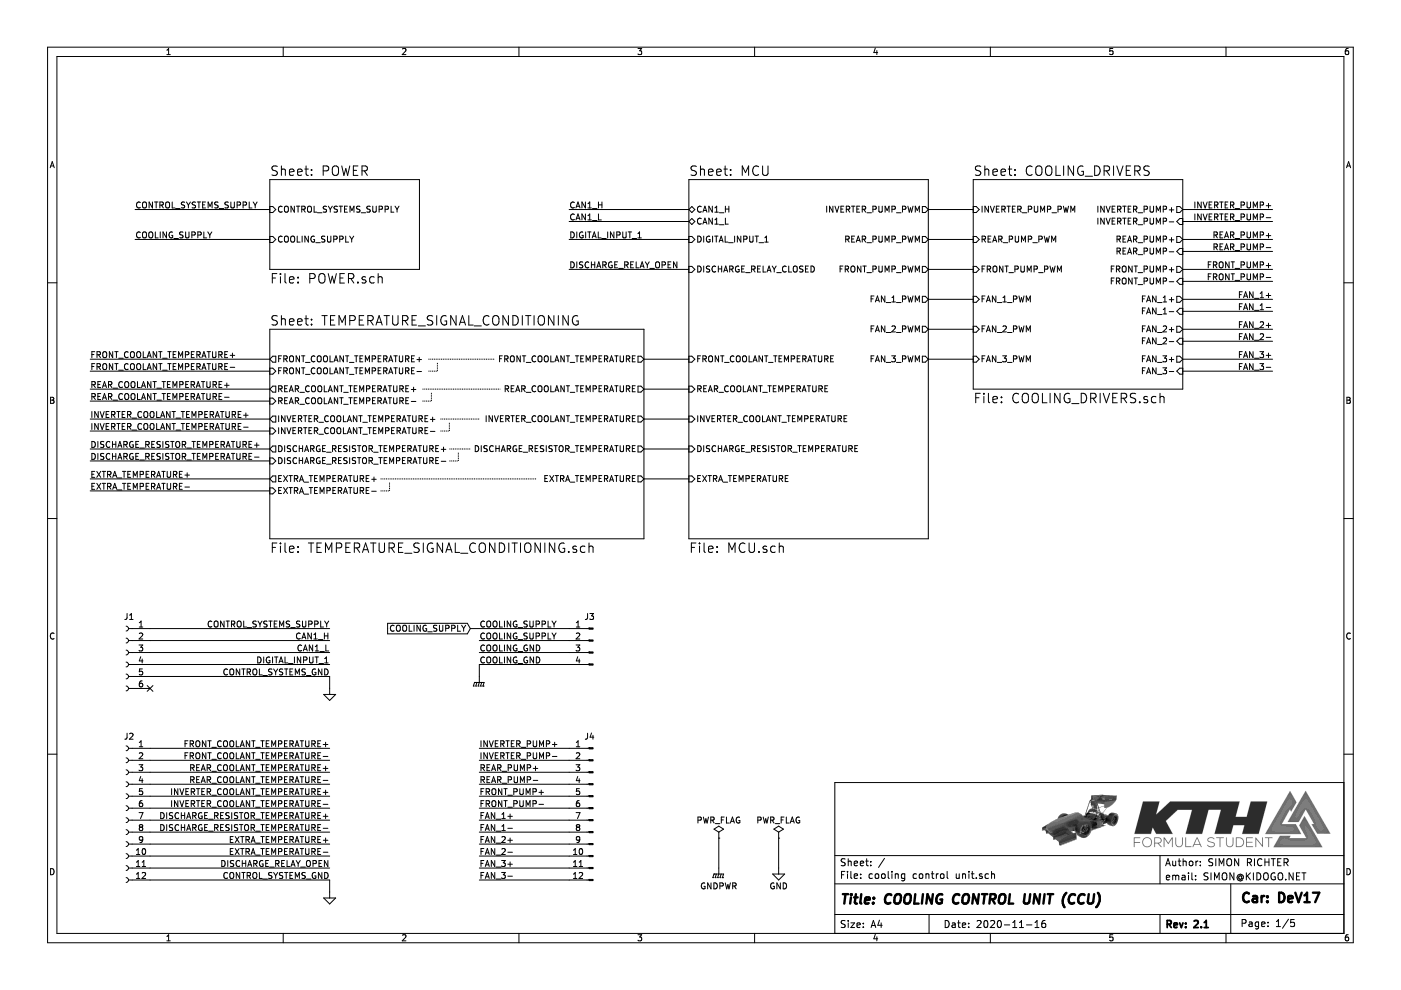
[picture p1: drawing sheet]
EESchema Schematic File Version 4
LIBS:cooling control unit-cache
EELAYER 30 0
EELAYER END
$Descr A4 11693 8268
encoding utf-8
Sheet 1 5
Title "COOLING CONTROL UNIT (CCU)"
Date "2020-11-16"
Rev "2.1"
Comp "KTH FORMULA STUDENT"
Comment1 "DeV17"
Comment2 "SIMON RICHTER"
Comment3 "SIMON@KIDOGO.NET"
Comment4 ""
$EndDescr
Text Label 4750 1750 0    50   ~ 0
CAN1_H
Text Label 4750 1850 0    50   ~ 0
CAN1_L
Text Label 2750 5350 2    50   ~ 0
CAN1_H
Text Label 2750 5450 2    50   ~ 0
CAN1_L
Text Label 4750 2000 0    50   ~ 0
DIGITAL_INPUT_1
Text Label 4750 2250 0    50   ~ 0
DISCHARGE_RELAY_OPEN
Text Label 2750 5250 2    50   ~ 0
CONTROL_SYSTEMS_SUPPLY
Text Label 2750 7250 2    50   ~ 0
DISCHARGE_RELAY_OPEN
NoConn ~ 1250 5750
$Comp
L Connector:Conn_01x06_Female J1
U 1 1
P 1050 5450
F 0 "J1" H 1025 5750 50  0000 C CNN
F 1 "Conn_01x06_Female" H 1025 5800 50  0001 C CNN
F 2 "KTHFS:Wurth-MM_female_6" H 1050 5450 50  0001 C CNN
F 3 "~" H 1050 5450 50  0001 C CNN
	1    1050 5450
	-1   0    0    -1  
$EndComp
$Comp
L Connector:Conn_01x12_Female J2
U 1 1
P 1050 6750
F 0 "J2" H 1025 7350 50  0000 C CNN
F 1 "Conn_01x12_Female" H 1050 7425 50  0001 C CNN
F 2 "KTHFS:Wurth-MM_female_12" H 1050 6750 50  0001 C CNN
F 3 "~" H 1050 6750 50  0001 C CNN
	1    1050 6750
	-1   0    0    -1  
$EndComp
Text Label 2750 5550 2    50   ~ 0
DIGITAL_INPUT_1
$Comp
L power:GND #PWR026
U 1 1
P 2750 5750
F 0 "#PWR026" H 2750 5500 50  0001 C CNN
F 1 "GND" H 2755 5577 50  0001 C CNN
F 2 "" H 2750 5750 50  0001 C CNN
F 3 "" H 2750 5750 50  0001 C CNN
	1    2750 5750
	1    0    0    -1  
$EndComp
$Sheet
S 2250 2750 3125 1750
U 5E51BA4C
F0 "TEMPERATURE_SIGNAL_CONDITIONING" 79
F1 "TEMPERATURE_SIGNAL_CONDITIONING.sch" 79
F2 "FRONT_COOLANT_TEMPERATURE-" I L 2250 3100 50 
F3 "REAR_COOLANT_TEMPERATURE-" I L 2250 3350 50 
F4 "INVERTER_COOLANT_TEMPERATURE-" I L 2250 3600 50 
F5 "DISCHARGE_RESISTOR_TEMPERATURE-" I L 2250 3850 50 
F6 "EXTRA_TEMPERATURE-" I L 2250 4100 50 
F7 "INVERTER_COOLANT_TEMPERATURE" O R 5375 3500 50 
F8 "FRONT_COOLANT_TEMPERATURE" O R 5375 3000 50 
F9 "REAR_COOLANT_TEMPERATURE" O R 5375 3250 50 
F10 "DISCHARGE_RESISTOR_TEMPERATURE" O R 5375 3750 50 
F11 "EXTRA_TEMPERATURE" O R 5375 4000 50 
F12 "INVERTER_COOLANT_TEMPERATURE+" O L 2250 3500 50 
F13 "REAR_COOLANT_TEMPERATURE+" O L 2250 3250 50 
F14 "FRONT_COOLANT_TEMPERATURE+" O L 2250 3000 50 
F15 "DISCHARGE_RESISTOR_TEMPERATURE+" O L 2250 3750 50 
F16 "EXTRA_TEMPERATURE+" O L 2250 4000 50 
$EndSheet
$Comp
L Connector:Conn_01x04_Male J3
U 1 1
P 4950 5350
F 0 "J3" H 5025 5550 50  0000 R CNN
F 1 "Conn_01x04_Male" H 4950 5350 50  0001 R CNN
F 2 "KTHFS:Wurth-MPC4_male_angle_2x2" H 4950 5350 50  0001 C CNN
F 3 "~" H 4950 5350 50  0001 C CNN
	1    4950 5350
	-1   0    0    -1  
$EndComp
$Comp
L Connector:Conn_01x12_Male J4
U 1 1
P 4950 6750
F 0 "J4" H 5025 7350 50  0000 R CNN
F 1 "Conn_01x12_Male" H 5400 7425 50  0001 R CNN
F 2 "KTHFS:Wurth-WBT_2.0_male_angle_6x2" H 4950 6750 50  0001 C CNN
F 3 "~" H 4950 6750 50  0001 C CNN
	1    4950 6750
	-1   0    0    -1  
$EndComp
Text GLabel 3925 5250 0    50   Input ~ 0
COOLING_SUPPLY
$Sheet
S 8125 1500 1750 1750
U 5FAE23B8
F0 "COOLING_DRIVERS" 79
F1 "COOLING_DRIVERS.sch" 79
F2 "INVERTER_PUMP_PWM" I L 8125 1750 50 
F3 "REAR_PUMP_PWM" I L 8125 2000 50 
F4 "FRONT_PUMP_PWM" I L 8125 2250 50 
F5 "INVERTER_PUMP+" O R 9875 1750 50 
F6 "INVERTER_PUMP-" I R 9875 1850 50 
F7 "REAR_PUMP+" O R 9875 2000 50 
F8 "REAR_PUMP-" I R 9875 2100 50 
F9 "FRONT_PUMP+" O R 9875 2250 50 
F10 "FRONT_PUMP-" I R 9875 2350 50 
F11 "FAN_1-" I R 9875 2600 50 
F12 "FAN_2-" I R 9875 2850 50 
F13 "FAN_3-" I R 9875 3100 50 
F14 "FAN_1_PWM" I L 8125 2500 50 
F15 "FAN_2_PWM" I L 8125 2750 50 
F16 "FAN_3_PWM" I L 8125 3000 50 
F17 "FAN_1+" O R 9875 2500 50 
F18 "FAN_2+" O R 9875 2750 50 
F19 "FAN_3+" O R 9875 3000 50 
$EndSheet
Text Label 1125 1750 0    50   ~ 0
CONTROL_SYSTEMS_SUPPLY
$Sheet
S 2250 1500 1250 750 
U 5E4278FC
F0 "POWER" 79
F1 "POWER.sch" 79
F2 "CONTROL_SYSTEMS_SUPPLY" I L 2250 1750 50 
F3 "COOLING_SUPPLY" I L 2250 2000 50 
$EndSheet
Text Label 2750 5650 2    50   ~ 0
CONTROL_SYSTEMS_GND
Wire Wire Line
	2750 5650 2750 5750
Text Label 750  3000 0    50   ~ 0
FRONT_COOLANT_TEMPERATURE+
Text Label 750  3100 0    50   ~ 0
FRONT_COOLANT_TEMPERATURE-
Text Label 750  3250 0    50   ~ 0
REAR_COOLANT_TEMPERATURE+
Text Label 750  3350 0    50   ~ 0
REAR_COOLANT_TEMPERATURE-
Text Label 750  3500 0    50   ~ 0
INVERTER_COOLANT_TEMPERATURE+
Text Label 750  3600 0    50   ~ 0
INVERTER_COOLANT_TEMPERATURE-
Text Label 750  3750 0    50   ~ 0
DISCHARGE_RESISTOR_TEMPERATURE+
Text Label 750  3850 0    50   ~ 0
DISCHARGE_RESISTOR_TEMPERATURE-
Text Label 750  4000 0    50   ~ 0
EXTRA_TEMPERATURE+
Text Label 750  4100 0    50   ~ 0
EXTRA_TEMPERATURE-
Wire Wire Line
	750  3600 2250 3600
Wire Wire Line
	750  3500 2250 3500
Wire Wire Line
	750  3350 2250 3350
Wire Wire Line
	750  3250 2250 3250
Wire Wire Line
	750  3100 2250 3100
Wire Wire Line
	750  3000 2250 3000
Wire Wire Line
	750  3750 2250 3750
Wire Wire Line
	2250 3850 750  3850
Wire Wire Line
	750  4000 2250 4000
Wire Wire Line
	2250 4100 750  4100
Text Label 2750 6250 2    50   ~ 0
FRONT_COOLANT_TEMPERATURE+
Text Label 2750 6350 2    50   ~ 0
FRONT_COOLANT_TEMPERATURE-
Text Label 2750 6450 2    50   ~ 0
REAR_COOLANT_TEMPERATURE+
Text Label 2750 6550 2    50   ~ 0
REAR_COOLANT_TEMPERATURE-
Text Label 2750 6650 2    50   ~ 0
INVERTER_COOLANT_TEMPERATURE+
Text Label 2750 6750 2    50   ~ 0
INVERTER_COOLANT_TEMPERATURE-
Text Label 2750 6850 2    50   ~ 0
DISCHARGE_RESISTOR_TEMPERATURE+
Text Label 2750 6950 2    50   ~ 0
DISCHARGE_RESISTOR_TEMPERATURE-
Text Label 2750 7050 2    50   ~ 0
EXTRA_TEMPERATURE+
Text Label 2750 7150 2    50   ~ 0
EXTRA_TEMPERATURE-
Wire Wire Line
	2750 6750 1250 6750
Wire Wire Line
	2750 6650 1250 6650
Wire Wire Line
	2750 6550 1250 6550
Wire Wire Line
	2750 6450 1250 6450
Wire Wire Line
	2750 6350 1250 6350
Wire Wire Line
	2750 6250 1250 6250
Wire Wire Line
	2750 6850 1250 6850
Wire Wire Line
	1250 6950 2750 6950
Wire Wire Line
	2750 7050 1250 7050
Wire Wire Line
	1250 7150 2750 7150
Wire Wire Line
	1250 7250 2750 7250
$Comp
L power:GND #PWR0106
U 1 1
P 2750 7450
F 0 "#PWR0106" H 2750 7200 50  0001 C CNN
F 1 "GND" H 2755 7277 50  0001 C CNN
F 2 "" H 2750 7450 50  0001 C CNN
F 3 "" H 2750 7450 50  0001 C CNN
	1    2750 7450
	1    0    0    -1  
$EndComp
Text Label 2750 7350 2    50   ~ 0
CONTROL_SYSTEMS_GND
Wire Wire Line
	2750 7350 2750 7450
Wire Wire Line
	1250 7350 2750 7350
Wire Notes Line
	3575 3000 4125 3000
Wire Notes Line
	3525 3250 4175 3250
Wire Notes Line
	3575 3100 3650 3100
Wire Notes Line
	3650 3100 3650 3025
Wire Notes Line
	3525 3350 3600 3350
Wire Notes Line
	3600 3350 3600 3275
Wire Notes Line
	3675 3500 4000 3500
Wire Notes Line
	3675 3600 3750 3600
Wire Notes Line
	3750 3600 3750 3525
Wire Notes Line
	3750 3750 3925 3750
Wire Notes Line
	3750 3850 3825 3850
Wire Notes Line
	3825 3850 3825 3775
Wire Notes Line
	3175 4000 4475 4000
Wire Notes Line
	3175 4100 3250 4100
Wire Notes Line
	3250 4100 3250 4025
Wire Wire Line
	4750 2250 5750 2250
Wire Wire Line
	4750 2000 5750 2000
Wire Wire Line
	4750 1850 5750 1850
Wire Wire Line
	4750 1750 5750 1750
Text Label 4000 5250 0    50   ~ 0
COOLING_SUPPLY
Text Label 4000 5450 0    50   ~ 0
COOLING_GND
Text Label 4000 5550 0    50   ~ 0
COOLING_GND
Text Label 4000 5350 0    50   ~ 0
COOLING_SUPPLY
Wire Wire Line
	4000 5350 4750 5350
Wire Wire Line
	4000 5450 4750 5450
Wire Wire Line
	4750 5550 4000 5550
Wire Wire Line
	4000 5550 4000 5650
$Comp
L power:GNDPWR #PWR0108
U 1 1
P 4000 5650
F 0 "#PWR0108" H 4000 5450 50  0001 C CNN
F 1 "GNDPWR" H 4004 5496 50  0001 C CNN
F 2 "" H 4000 5600 50  0001 C CNN
F 3 "" H 4000 5600 50  0001 C CNN
	1    4000 5650
	1    0    0    -1  
$EndComp
$Comp
L power:PWR_FLAG #FLG0102
U 1 1
P 6000 7000
F 0 "#FLG0102" H 6000 7075 50  0001 C CNN
F 1 "PWR_FLAG" H 6000 7150 50  0000 C CNN
F 2 "" H 6000 7000 50  0001 C CNN
F 3 "~" H 6000 7000 50  0001 C CNN
	1    6000 7000
	1    0    0    -1  
$EndComp
$Comp
L power:GNDPWR #PWR0109
U 1 1
P 6000 7250
F 0 "#PWR0109" H 6000 7050 50  0001 C CNN
F 1 "GNDPWR" H 6000 7100 50  0000 C CNN
F 2 "" H 6000 7200 50  0001 C CNN
F 3 "" H 6000 7200 50  0001 C CNN
	1    6000 7250
	1    0    0    -1  
$EndComp
$Comp
L power:PWR_FLAG #FLG0104
U 1 1
P 6500 7000
F 0 "#FLG0104" H 6500 7075 50  0001 C CNN
F 1 "PWR_FLAG" H 6500 7150 50  0000 C CNN
F 2 "" H 6500 7000 50  0001 C CNN
F 3 "~" H 6500 7000 50  0001 C CNN
	1    6500 7000
	1    0    0    -1  
$EndComp
$Comp
L power:GND #PWR0111
U 1 1
P 6500 7250
F 0 "#PWR0111" H 6500 7000 50  0001 C CNN
F 1 "GND" H 6500 7100 50  0000 C CNN
F 2 "" H 6500 7250 50  0001 C CNN
F 3 "" H 6500 7250 50  0001 C CNN
	1    6500 7250
	1    0    0    -1  
$EndComp
Wire Wire Line
	6000 7000 6000 7250
Wire Wire Line
	6500 7000 6500 7250
Wire Wire Line
	2250 1750 1125 1750
Text Label 1125 2000 0    50   ~ 0
COOLING_SUPPLY
Wire Wire Line
	1125 2000 2250 2000
Wire Wire Line
	5375 3000 5750 3000
Wire Wire Line
	5750 3250 5375 3250
Wire Wire Line
	5375 3500 5750 3500
Wire Wire Line
	5750 3750 5375 3750
Wire Wire Line
	5375 4000 5750 4000
Wire Wire Line
	7750 1750 8125 1750
Wire Wire Line
	8125 2000 7750 2000
Wire Wire Line
	7750 2250 8125 2250
$Sheet
S 5750 1500 2000 3000
U 5E3E578C
F0 "MCU" 79
F1 "MCU.sch" 79
F2 "REAR_COOLANT_TEMPERATURE" I L 5750 3250 50 
F3 "FRONT_COOLANT_TEMPERATURE" I L 5750 3000 50 
F4 "DISCHARGE_RESISTOR_TEMPERATURE" I L 5750 3750 50 
F5 "EXTRA_TEMPERATURE" I L 5750 4000 50 
F6 "INVERTER_COOLANT_TEMPERATURE" I L 5750 3500 50 
F7 "DISCHARGE_RELAY_CLOSED" I L 5750 2250 50 
F8 "DIGITAL_INPUT_1" I L 5750 2000 50 
F9 "FAN_2_PWM" O R 7750 2750 50 
F10 "FAN_1_PWM" O R 7750 2500 50 
F11 "FAN_3_PWM" O R 7750 3000 50 
F12 "INVERTER_PUMP_PWM" O R 7750 1750 50 
F13 "REAR_PUMP_PWM" O R 7750 2000 50 
F14 "FRONT_PUMP_PWM" O R 7750 2250 50 
F15 "CAN1_L" B L 5750 1850 50 
F16 "CAN1_H" B L 5750 1750 50 
$EndSheet
Wire Wire Line
	3925 5250 4750 5250
Text Label 10625 1750 2    50   ~ 0
INVERTER_PUMP+
Text Label 10625 1850 2    50   ~ 0
INVERTER_PUMP-
Text Label 10625 2000 2    50   ~ 0
REAR_PUMP+
Text Label 10625 2100 2    50   ~ 0
REAR_PUMP-
Text Label 10625 2250 2    50   ~ 0
FRONT_PUMP+
Text Label 10625 2350 2    50   ~ 0
FRONT_PUMP-
Wire Wire Line
	10625 1750 9875 1750
Wire Wire Line
	9875 1850 10625 1850
Wire Wire Line
	9875 2000 10625 2000
Wire Wire Line
	10625 2100 9875 2100
Wire Wire Line
	9875 2250 10625 2250
Wire Wire Line
	10625 2350 9875 2350
Text Label 4000 6250 0    50   ~ 0
INVERTER_PUMP+
Text Label 4000 6350 0    50   ~ 0
INVERTER_PUMP-
Text Label 4000 6450 0    50   ~ 0
REAR_PUMP+
Text Label 4000 6550 0    50   ~ 0
REAR_PUMP-
Text Label 4000 6650 0    50   ~ 0
FRONT_PUMP+
Text Label 4000 6750 0    50   ~ 0
FRONT_PUMP-
Wire Wire Line
	4000 6250 4750 6250
Wire Wire Line
	4750 6350 4000 6350
Wire Wire Line
	4750 6450 4000 6450
Wire Wire Line
	4000 6550 4750 6550
Wire Wire Line
	4750 6650 4000 6650
Wire Wire Line
	4000 6750 4750 6750
Text Label 10625 2500 2    50   ~ 0
FAN_1+
Text Label 10625 2600 2    50   ~ 0
FAN_1-
Text Label 10625 2750 2    50   ~ 0
FAN_2+
Text Label 10625 2850 2    50   ~ 0
FAN_2-
Text Label 10625 3000 2    50   ~ 0
FAN_3+
Text Label 10625 3100 2    50   ~ 0
FAN_3-
Wire Wire Line
	10625 2500 9875 2500
Wire Wire Line
	10625 2600 9875 2600
Wire Wire Line
	10625 2750 9875 2750
Wire Wire Line
	10625 2850 9875 2850
Wire Wire Line
	10625 3000 9875 3000
Wire Wire Line
	10625 3100 9875 3100
Wire Wire Line
	7750 2500 8125 2500
Wire Wire Line
	8125 2750 7750 2750
Wire Wire Line
	7750 3000 8125 3000
Text Label 4000 6850 0    50   ~ 0
FAN_1+
Text Label 4000 6950 0    50   ~ 0
FAN_1-
Text Label 4000 7050 0    50   ~ 0
FAN_2+
Text Label 4000 7150 0    50   ~ 0
FAN_2-
Text Label 4000 7250 0    50   ~ 0
FAN_3+
Text Label 4000 7350 0    50   ~ 0
FAN_3-
Wire Wire Line
	4000 6850 4750 6850
Wire Wire Line
	4000 6950 4750 6950
Wire Wire Line
	4000 7050 4750 7050
Wire Wire Line
	4000 7150 4750 7150
Wire Wire Line
	4000 7250 4750 7250
Wire Wire Line
	4000 7350 4750 7350
Wire Wire Line
	1250 5250 2750 5250
Wire Wire Line
	1250 5350 2750 5350
Wire Wire Line
	1250 5450 2750 5450
Wire Wire Line
	1250 5550 2750 5550
Wire Wire Line
	1250 5650 2750 5650
$EndSCHEMATC
